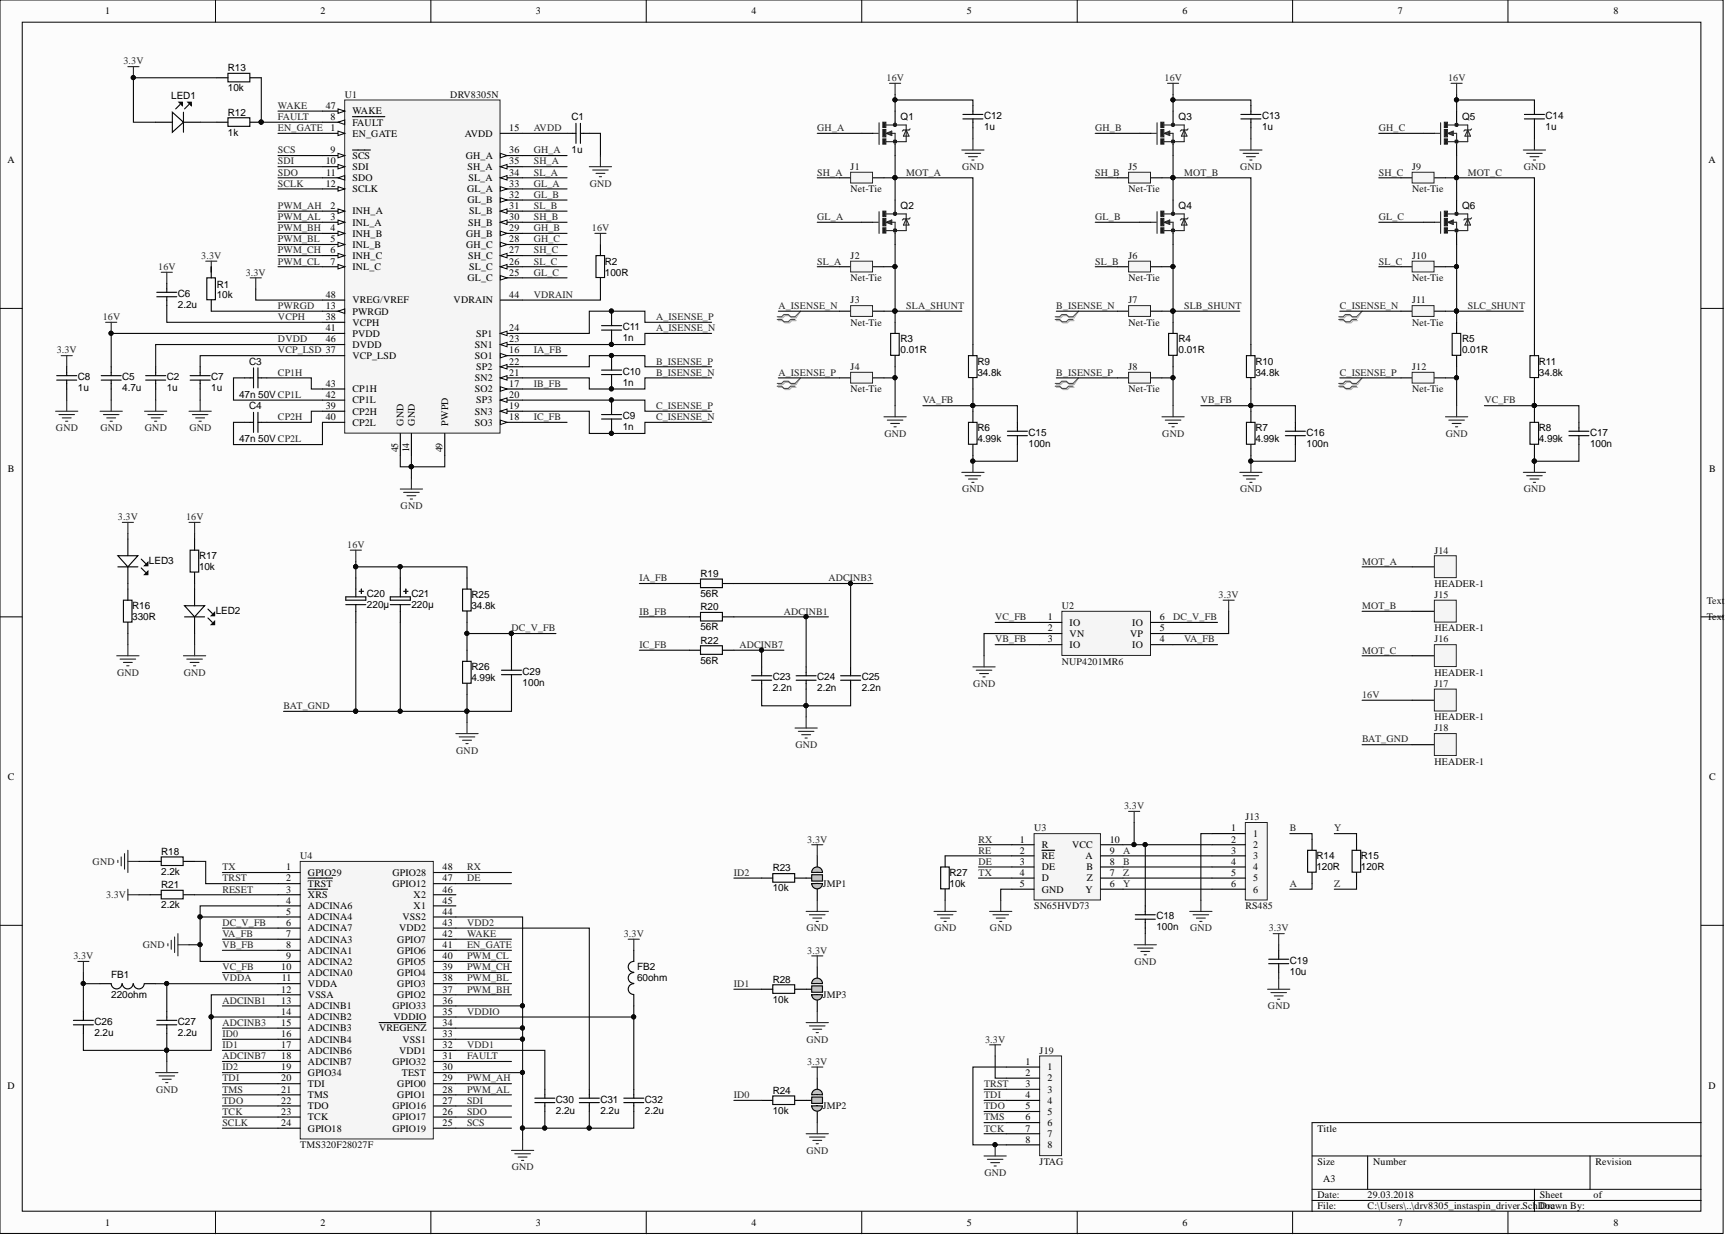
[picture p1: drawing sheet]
# Altium project drv8305_instaspin_driver.PrjPcb
1 sheet, 95 parts. Net scope: global (net labels, ports and power ports of the same name join across sheets).
Board file: drv8305_instaspin_driver.PcbDoc

## Sheet drv8305_instaspin_driver.SchDoc
size A3

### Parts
C1  1u  [CAPC1608X90N]
C2  1u  [CAPC1608X90N]
C3  47n 50V  [CAPC1608X90N]
C4  47n 50V  [CAPC1608X90N]
C5  4.7u  [CAPC3216X180N]
C6  2.2u  [CAPC3216X180N]
C7  1u  [CAPC1608X90N]
C8  1u  [CAPC1608X90N]
C9  1n  [CAPC1608X90N]
C10  1n  [CAPC1608X90N]
C11  1n  [CAPC1608X90N]
C12  1u  [CAPC1608X90N]
C13  1u  [CAPC1608X90N]
C14  1u  [CAPC1608X90N]
C15  100n  [CAPC1608X90N]
C16  100n  [CAPC1608X90N]
C17  100n  [CAPC1608X90N]
C18  100n  [CAPC1608X90N]
C19  10u  [CAPC3216X180N]
C20  220µ  [CAP_ELEC_6.3x4.2]
C21  220µ  [CAP_ELEC_6.3x4.2]
C23  2.2n  [CAPC1608X90N]
C24  2.2n  [CAPC1608X90N]
C25  2.2n  [CAPC1608X90N]
C26  2.2u  [CAPC1608X90N]
C27  2.2u  [CAPC1608X90N]
C29  100n  [CAPC1608X90N]
C30  2.2u  [CAPC1608X90N]
C31  2.2u  [CAPC1608X90N]
C32  2.2u  [CAPC1608X90N]
FB1  220ohm  [INDC1608N]
FB2  60ohm  [INDC1608N]
J1  Net-Tie  [NET-TIE-0602]  (net tie, no BOM)
J2  Net-Tie  [NET-TIE-0602]  (net tie, no BOM)
J3  Net-Tie  [NET-TIE-0602]  (net tie, no BOM)
J4  Net-Tie  [NET-TIE-0602]  (net tie, no BOM)
J5  Net-Tie  [NET-TIE-0602]  (net tie, no BOM)
J6  Net-Tie  [NET-TIE-0602]  (net tie, no BOM)
J7  Net-Tie  [NET-TIE-0602]  (net tie, no BOM)
J8  Net-Tie  [NET-TIE-0602]  (net tie, no BOM)
J9  Net-Tie  [NET-TIE-0602]  (net tie, no BOM)
J10  Net-Tie  [NET-TIE-0602]  (net tie, no BOM)
J11  Net-Tie  [NET-TIE-0602]  (net tie, no BOM)
J12  Net-Tie  [NET-TIE-0602]  (net tie, no BOM)
J13  RS485  [MICRO-MATCH-6]
J14  HEADER-1  [2MM-BANANA-VIA-BOTTOM-PAD]
J15  HEADER-1  [2MM-BANANA-VIA-BOTTOM-PAD]
J16  HEADER-1  [2MM-BANANA-VIA-BOTTOM-PAD]
J17  HEADER-1  [2MM-BANANA-VIA-BOTTOM-PAD]
J18  HEADER-1  [2MM-BANANA-VIA-BOTTOM-PAD]
J19  JTAG  [MICRO-MATCH-8]
JMP1  JUMPER  [JUMPER-SMD-3WAY-0303]  (value not drawn)
JMP2  JUMPER  [JUMPER-SMD-3WAY-0303]  (value not drawn)
JMP3  JUMPER  [JUMPER-SMD-3WAY-0303]  (value not drawn)
LED1  LED Orange  [LED-0603-GREEN]  (value not drawn)
LED2  LED White  [LED-0603-GREEN]  (value not drawn)
LED3  LED White  [LED-0603-GREEN]  (value not drawn)
Q1  MOSFET-N  [SOT669]  (value not drawn)
Q2  MOSFET-N  [SOT669]  (value not drawn)
Q3  MOSFET-N  [SOT669]  (value not drawn)
Q4  MOSFET-N  [SOT669]  (value not drawn)
Q5  MOSFET-N  [SOT669]  (value not drawn)
Q6  MOSFET-N  [SOT669]  (value not drawn)
R1  10k  [RESC1608X55N]
R2  100R  [RESC1608X55N]
R3  0.01R  [RESC6332X70N]
R4  0.01R  [RESC6332X70N]
R5  0.01R  [RESC6332X70N]
R6  4.99k  [RESC1608X55N]
R7  4.99k  [RESC1608X55N]
R8  4.99k  [RESC1608X55N]
R9  34.8k  [RESC1608X55N]
R10  34.8k  [RESC1608X55N]
R11  34.8k  [RESC1608X55N]
R12  1k  [RESC1608X55N]
R13  10k  [RESC1608X55N]
R14  120R  [RESC1608X55N]
R15  120R  [RESC1608X55N]
R16  330R  [RESC1608X55N]
R17  10k  [RESC1608X55N]
R18  2.2k  [RESC1608X55N]
R19  56R  [RESC1608X55N]
R20  56R  [RESC1608X55N]
R21  2.2k  [RESC1608X55N]
R22  56R  [RESC1608X55N]
R23  10k  [RESC1608X55N]
R24  10k  [RESC1608X55N]
R25  34.8k  [RESC1608X55N]
R26  4.99k  [RESC1608X55N]
R27  10k  [RESC1608X55N]
R28  10k  [RESC1608X55N]
U1  DRV8305N  [PQFP48_PAD]
U2  NUP4201MR6  [TSOP-6]
U3  SN65HVD73  [SOP10]
U4  TMS320F28027F  [PQFP48]

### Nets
3.3V: C8.2 C18.1 C19.1 C26.2 FB1.2 FB2.2 J13.2 J19.2 JMP1.3 JMP2.3 JMP3.3 LED1.A LED3.A R1.1 R13.1 R21.2 U1.48(VREG/VREF) U2.5(VP) U3.10(VCC)
16V: C5.2 C6.2 C12.1 C13.1 C14.1 C20.1 C21.1 J17.1 Q1.D Q3.D Q5.D R2.2 R17.2 R25.2 U1.41(PVDD)
BAT_GND: C1.1 C2.1 C5.1 C7.1 C8.1 C12.2 C13.2 C14.2 C15.2 C16.2 C17.2 C18.2 C19.2 C20.2 C21.2 C23.2 C24.2 C25.2 C26.1 C27.2 C29.2 C30.2 C31.2 C32.2 J4.2 J8.2 J12.2 J13.1 J18.1 J19.1 J19.8 JMP1.1 JMP2.1 JMP3.1 LED2.K R3.2 R4.2 R5.2 R6.1 R7.1 R8.1 R16.1 R18.1 R26.1 R27.2 U1.14(GND) U1.45(GND) U1.49(PWPD) U2.2(VN) U3.5(GND) U4.4(ADCINA6) U4.5(ADCINA4) U4.9(ADCINA2) U4.12(VSSA) U4.14(ADCINB2) U4.30(TEST) U4.33(VSS1) U4.34(~{VREGENZ}) U4.36(GPIO33) U4.44(VSS2)  [also labelled GND]
A: J13.3 R14.1 U3.9(A)
A_ISENSE_N: C11.1 J3.1 U1.23(SN1)
A_ISENSE_P: C11.2 J4.1 U1.24(SP1)
ADCINB1: C24.1 R20.1 U4.13(ADCINB1)
ADCINB3: C25.1 R19.1 U4.15(ADCINB3)
ADCINB7: C23.1 R22.1 U4.18(ADCINB7)
AVDD: C1.2 U1.15(AVDD)
B: J13.4 R14.2 U3.8(B)
B_ISENSE_N: C10.1 J7.1 U1.21(SN2)
B_ISENSE_P: C10.2 J8.1 U1.22(SP2)
C_ISENSE_N: C9.1 J11.1 U1.19(SN3)
C_ISENSE_P: C9.2 J12.1 U1.20(SP3)
CP1H: C3.1 U1.43(CP1H)
CP1L: C3.2 U1.42(CP1L)
CP2H: C4.1 U1.39(CP2H)
CP2L: C4.2 U1.40(CP2L)
DC_V_FB: C29.1 R25.1 R26.2 U2.6(IO) U4.6(ADCINA7)
DE: U3.3(DE) U4.47(GPIO12)
DVDD: C2.2 U1.46(DVDD)
EN_GATE: U1.1(EN_GATE) U4.41(GPIO6)
FAULT: R12.2 R13.2 U1.8(~{FAULT}) U4.31(GPIO32)
GH_A: Q1.G U1.36(GH_A)
GH_B: Q3.G U1.29(GH_B)
GH_C: Q5.G U1.28(GH_C)
GL_A: Q2.G U1.33(GL_A)
GL_B: Q4.G U1.32(GL_B)
GL_C: Q6.G U1.25(GL_C)
IA_FB: R19.2 U1.16(SO1)
IB_FB: R20.2 U1.17(SO2)
IC_FB: R22.2 U1.18(SO3)
ID0: R24.2 U4.16(ADCINB4)
ID1: R28.2 U4.17(ADCINB6)
ID2: R23.2 U4.19(GPIO34)
MOT_A: J1.2 J14.1 Q1.S Q2.D R9.2
MOT_B: J5.2 J15.1 Q3.S Q4.D R10.2
MOT_C: J9.2 J16.1 Q5.S Q6.D R11.2
PWM_AH: U1.2(INH_A) U4.29(GPIO0)
PWM_AL: U1.3(INL_A) U4.28(GPIO1)
PWM_BH: U1.4(INH_B) U4.37(GPIO2)
PWM_BL: U1.5(INL_B) U4.38(GPIO3)
PWM_CH: U1.6(INH_C) U4.39(GPIO4)
PWM_CL: U1.7(INL_C) U4.40(GPIO5)
PWRGD: R1.2 U1.13(PWRGD)
RE: R27.1 U3.2(~{RE})
RESET: R21.1 U4.3(~{XRS})
RX: U3.1(R) U4.48(GPIO28)
SCLK: U1.12(SCLK) U4.24(GPIO18)
SCS: U1.9(~{SCS}) U4.25(GPIO19)
SDI: U1.10(SDI) U4.27(GPIO16)
SDO: U1.11(SDO) U4.26(GPIO17)
SH_A: J1.1 U1.35(SH_A)
SH_B: J5.1 U1.30(SH_B)
SH_C: J9.1 U1.27(SH_C)
SL_A: J2.1 U1.34(SL_A)
SL_B: J6.1 U1.31(SL_B)
SL_C: J10.1 U1.26(SL_C)
SLA_SHUNT: J2.2 J3.2 Q2.S R3.1
SLB_SHUNT: J6.2 J7.2 Q4.S R4.1
SLC_SHUNT: J10.2 J11.2 Q6.S R5.1
TCK: J19.7 U4.23(TCK)
TDI: J19.4 U4.20(TDI)
TDO: J19.5 U4.22(TDO)
TMS: J19.6 U4.21(TMS)
TRST: J19.3 R18.2 U4.2(~{TRST})
TX: U3.4(D) U4.1(GPIO29)
VA_FB: C15.1 R6.2 R9.1 U2.4(IO) U4.7(ADCINA3)
VB_FB: C16.1 R7.2 R10.1 U2.3(IO) U4.8(ADCINA1)
VC_FB: C17.1 R8.2 R11.1 U2.1(IO) U4.10(ADCINA0)
VCP_LSD: C7.2 U1.37(VCP_LSD)
VCPH: C6.1 U1.38(VCPH)
VDD1: C30.1 U4.32(VDD1)
VDD2: C31.1 U4.43(VDD2)
VDDA: C27.1 FB1.1 U4.11(VDDA)
VDDIO: C32.1 FB2.1 U4.35(VDDIO)
VDRAIN: R2.1 U1.44(VDRAIN)
WAKE: U1.47(WAKE) U4.42(GPIO7)
Y: J13.6 R15.2 U3.6(Y)
Z: J13.5 R15.1 U3.7(Z)
NetJMP1_2: JMP1.2 R23.1
NetJMP2_2: JMP2.2 R24.1
NetJMP3_2: JMP3.2 R28.1
NetLED1_K: LED1.K R12.1
NetLED2_A: LED2.A R17.1
NetLED3_K: LED3.K R16.2

Not connected (* = marked no-connect by the designer): U4 45(X1) 46(X2)

### Layout directives
differential pair: A_ISENSE_N, A_ISENSE_P, B_ISENSE_N, B_ISENSE_P, C_ISENSE_N, C_ISENSE_P

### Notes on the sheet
- Text
